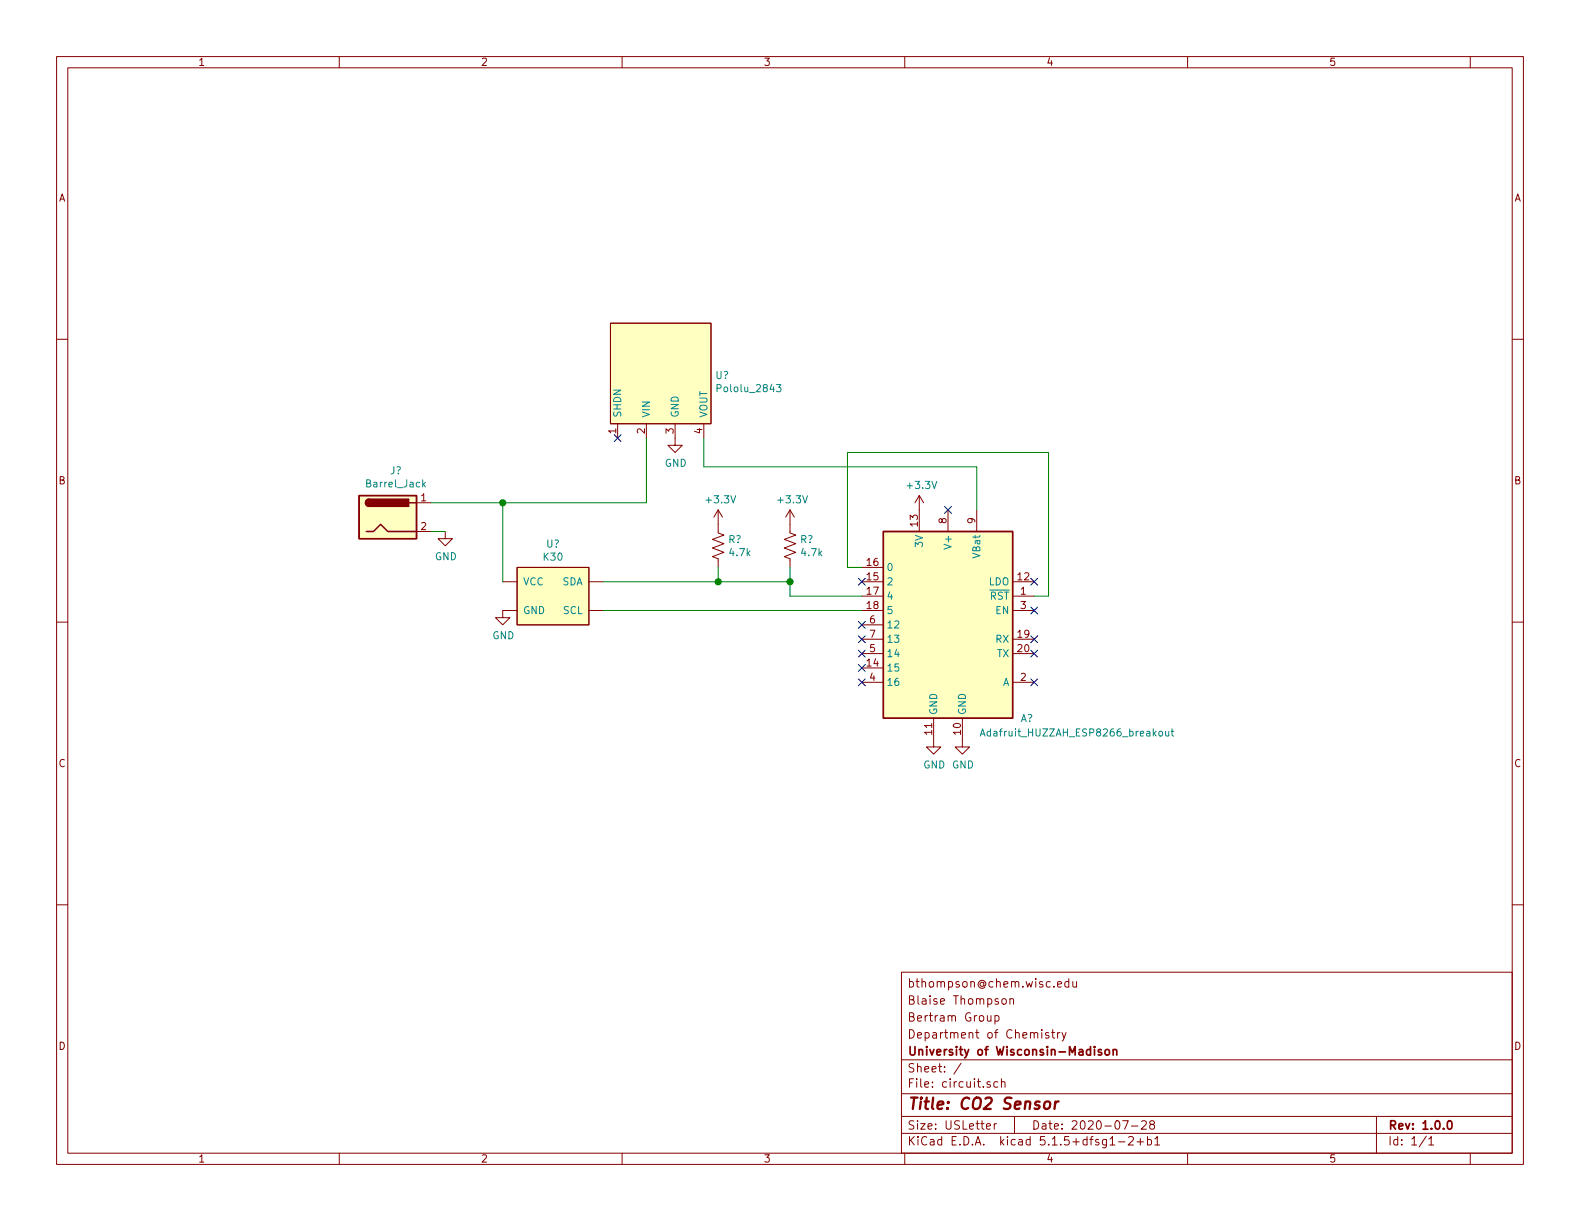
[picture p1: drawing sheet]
EESchema Schematic File Version 4
EELAYER 30 0
EELAYER END
$Descr USLetter 11000 8500
encoding utf-8
Sheet 1 1
Title "CO2 Sensor"
Date "2020-07-28"
Rev "1.0.0"
Comp "University of Wisconsin-Madison"
Comment1 "Department of Chemistry"
Comment2 "Bertram Group"
Comment3 "Blaise Thompson"
Comment4 "bthompson@chem.wisc.edu"
$EndDescr
$Comp
L Connector:Barrel_Jack J?
U 1 1
P 2700 3600
F 0 "J?" H 2757 3925 50  0000 C CNN
F 1 "Barrel_Jack" H 2757 3834 50  0000 C CNN
F 2 "" H 2750 3560 50  0001 C CNN
F 3 "~" H 2750 3560 50  0001 C CNN
	1    2700 3600
	1    0    0    -1  
$EndComp
$Comp
L mylib:Pololu_2843 U?
U 1 1
P 4600 2600
F 0 "U?" H 4978 2588 50  0000 L CNN
F 1 "Pololu_2843" H 4978 2497 50  0000 L CNN
F 2 "" H 4600 2600 50  0001 C CNN
F 3 "" H 4600 2600 50  0001 C CNN
	1    4600 2600
	1    0    0    -1  
$EndComp
$Comp
L mylib:K30 U?
U 1 1
P 3850 4150
F 0 "U?" H 3850 4515 50  0000 C CNN
F 1 "K30" H 3850 4424 50  0000 C CNN
F 2 "" H 3850 4150 50  0001 C CNN
F 3 "" H 3850 4150 50  0001 C CNN
	1    3850 4150
	1    0    0    -1  
$EndComp
$Comp
L power:GND #PWR?
U 1 1
P 3100 3700
F 0 "#PWR?" H 3100 3450 50  0001 C CNN
F 1 "GND" H 3105 3527 50  0000 C CNN
F 2 "" H 3100 3700 50  0001 C CNN
F 3 "" H 3100 3700 50  0001 C CNN
	1    3100 3700
	1    0    0    -1  
$EndComp
Wire Wire Line
	3100 3700 3000 3700
$Comp
L power:GND #PWR?
U 1 1
P 3500 4250
F 0 "#PWR?" H 3500 4000 50  0001 C CNN
F 1 "GND" H 3505 4077 50  0000 C CNN
F 2 "" H 3500 4250 50  0001 C CNN
F 3 "" H 3500 4250 50  0001 C CNN
	1    3500 4250
	1    0    0    -1  
$EndComp
$Comp
L power:GND #PWR?
U 1 1
P 4700 3050
F 0 "#PWR?" H 4700 2800 50  0001 C CNN
F 1 "GND" H 4705 2877 50  0000 C CNN
F 2 "" H 4700 3050 50  0001 C CNN
F 3 "" H 4700 3050 50  0001 C CNN
	1    4700 3050
	1    0    0    -1  
$EndComp
Wire Wire Line
	4500 3500 4500 3050
NoConn ~ 4300 3050
$Comp
L power:GND #PWR?
U 1 1
P 6500 5150
F 0 "#PWR?" H 6500 4900 50  0001 C CNN
F 1 "GND" H 6505 4977 50  0000 C CNN
F 2 "" H 6500 5150 50  0001 C CNN
F 3 "" H 6500 5150 50  0001 C CNN
	1    6500 5150
	1    0    0    -1  
$EndComp
$Comp
L power:GND #PWR?
U 1 1
P 6700 5150
F 0 "#PWR?" H 6700 4900 50  0001 C CNN
F 1 "GND" H 6705 4977 50  0000 C CNN
F 2 "" H 6700 5150 50  0001 C CNN
F 3 "" H 6700 5150 50  0001 C CNN
	1    6700 5150
	1    0    0    -1  
$EndComp
NoConn ~ 6600 3550
NoConn ~ 7200 4050
NoConn ~ 7200 4250
$Comp
L Device:R_US R?
U 1 1
P 5500 3800
F 0 "R?" H 5568 3846 50  0000 L CNN
F 1 "4.7k" H 5568 3755 50  0000 L CNN
F 2 "" V 5540 3790 50  0001 C CNN
F 3 "~" H 5500 3800 50  0001 C CNN
	1    5500 3800
	1    0    0    -1  
$EndComp
$Comp
L Device:R_US R?
U 1 1
P 5000 3800
F 0 "R?" H 5068 3846 50  0000 L CNN
F 1 "4.7k" H 5068 3755 50  0000 L CNN
F 2 "" V 5040 3790 50  0001 C CNN
F 3 "~" H 5000 3800 50  0001 C CNN
	1    5000 3800
	1    0    0    -1  
$EndComp
$Comp
L MCU_Module:Adafruit_HUZZAH_ESP8266_breakout A?
U 1 1
P 6600 4350
F 0 "A?" H 6050 3700 50  0000 C CNN
F 1 "Adafruit_HUZZAH_ESP8266_breakout" H 5700 3600 50  0000 C CNN
F 2 "" H 6800 4950 50  0001 C CNN
F 3 "https://www.adafruit.com/product/2471" H 6900 5050 50  0001 C CNN
	1    6600 4350
	-1   0    0    -1  
$EndComp
NoConn ~ 7200 4450
NoConn ~ 7200 4550
NoConn ~ 7200 4750
NoConn ~ 6000 4750
NoConn ~ 6000 4650
NoConn ~ 6000 4550
NoConn ~ 6000 4450
NoConn ~ 6000 4350
NoConn ~ 6000 4050
Wire Wire Line
	3000 3500 3500 3500
Connection ~ 3500 3500
Wire Wire Line
	3500 3500 4500 3500
$Comp
L power:+3.3V #PWR?
U 1 1
P 6400 3550
F 0 "#PWR?" H 6400 3400 50  0001 C CNN
F 1 "+3.3V" H 6415 3723 50  0000 C CNN
F 2 "" H 6400 3550 50  0001 C CNN
F 3 "" H 6400 3550 50  0001 C CNN
	1    6400 3550
	1    0    0    -1  
$EndComp
Wire Wire Line
	4900 3050 4900 3250
Wire Wire Line
	4900 3250 6800 3250
Wire Wire Line
	6800 3250 6800 3550
Wire Wire Line
	6000 3950 5900 3950
Wire Wire Line
	5900 3950 5900 3150
Wire Wire Line
	5900 3150 7300 3150
Wire Wire Line
	7300 3150 7300 4150
Wire Wire Line
	7300 4150 7200 4150
Wire Wire Line
	4200 4250 6000 4250
Wire Wire Line
	5500 4050 5500 4150
Wire Wire Line
	5500 4150 6000 4150
Wire Wire Line
	5500 3950 5500 4050
Connection ~ 5500 4050
Wire Wire Line
	4200 4050 5000 4050
Wire Wire Line
	5000 3950 5000 4050
Connection ~ 5000 4050
Wire Wire Line
	5000 4050 5500 4050
$Comp
L power:+3.3V #PWR?
U 1 1
P 5500 3650
F 0 "#PWR?" H 5500 3500 50  0001 C CNN
F 1 "+3.3V" H 5515 3823 50  0000 C CNN
F 2 "" H 5500 3650 50  0001 C CNN
F 3 "" H 5500 3650 50  0001 C CNN
	1    5500 3650
	1    0    0    -1  
$EndComp
$Comp
L power:+3.3V #PWR?
U 1 1
P 5000 3650
F 0 "#PWR?" H 5000 3500 50  0001 C CNN
F 1 "+3.3V" H 5015 3823 50  0000 C CNN
F 2 "" H 5000 3650 50  0001 C CNN
F 3 "" H 5000 3650 50  0001 C CNN
	1    5000 3650
	1    0    0    -1  
$EndComp
Wire Wire Line
	3500 3500 3500 4050
$EndSCHEMATC
